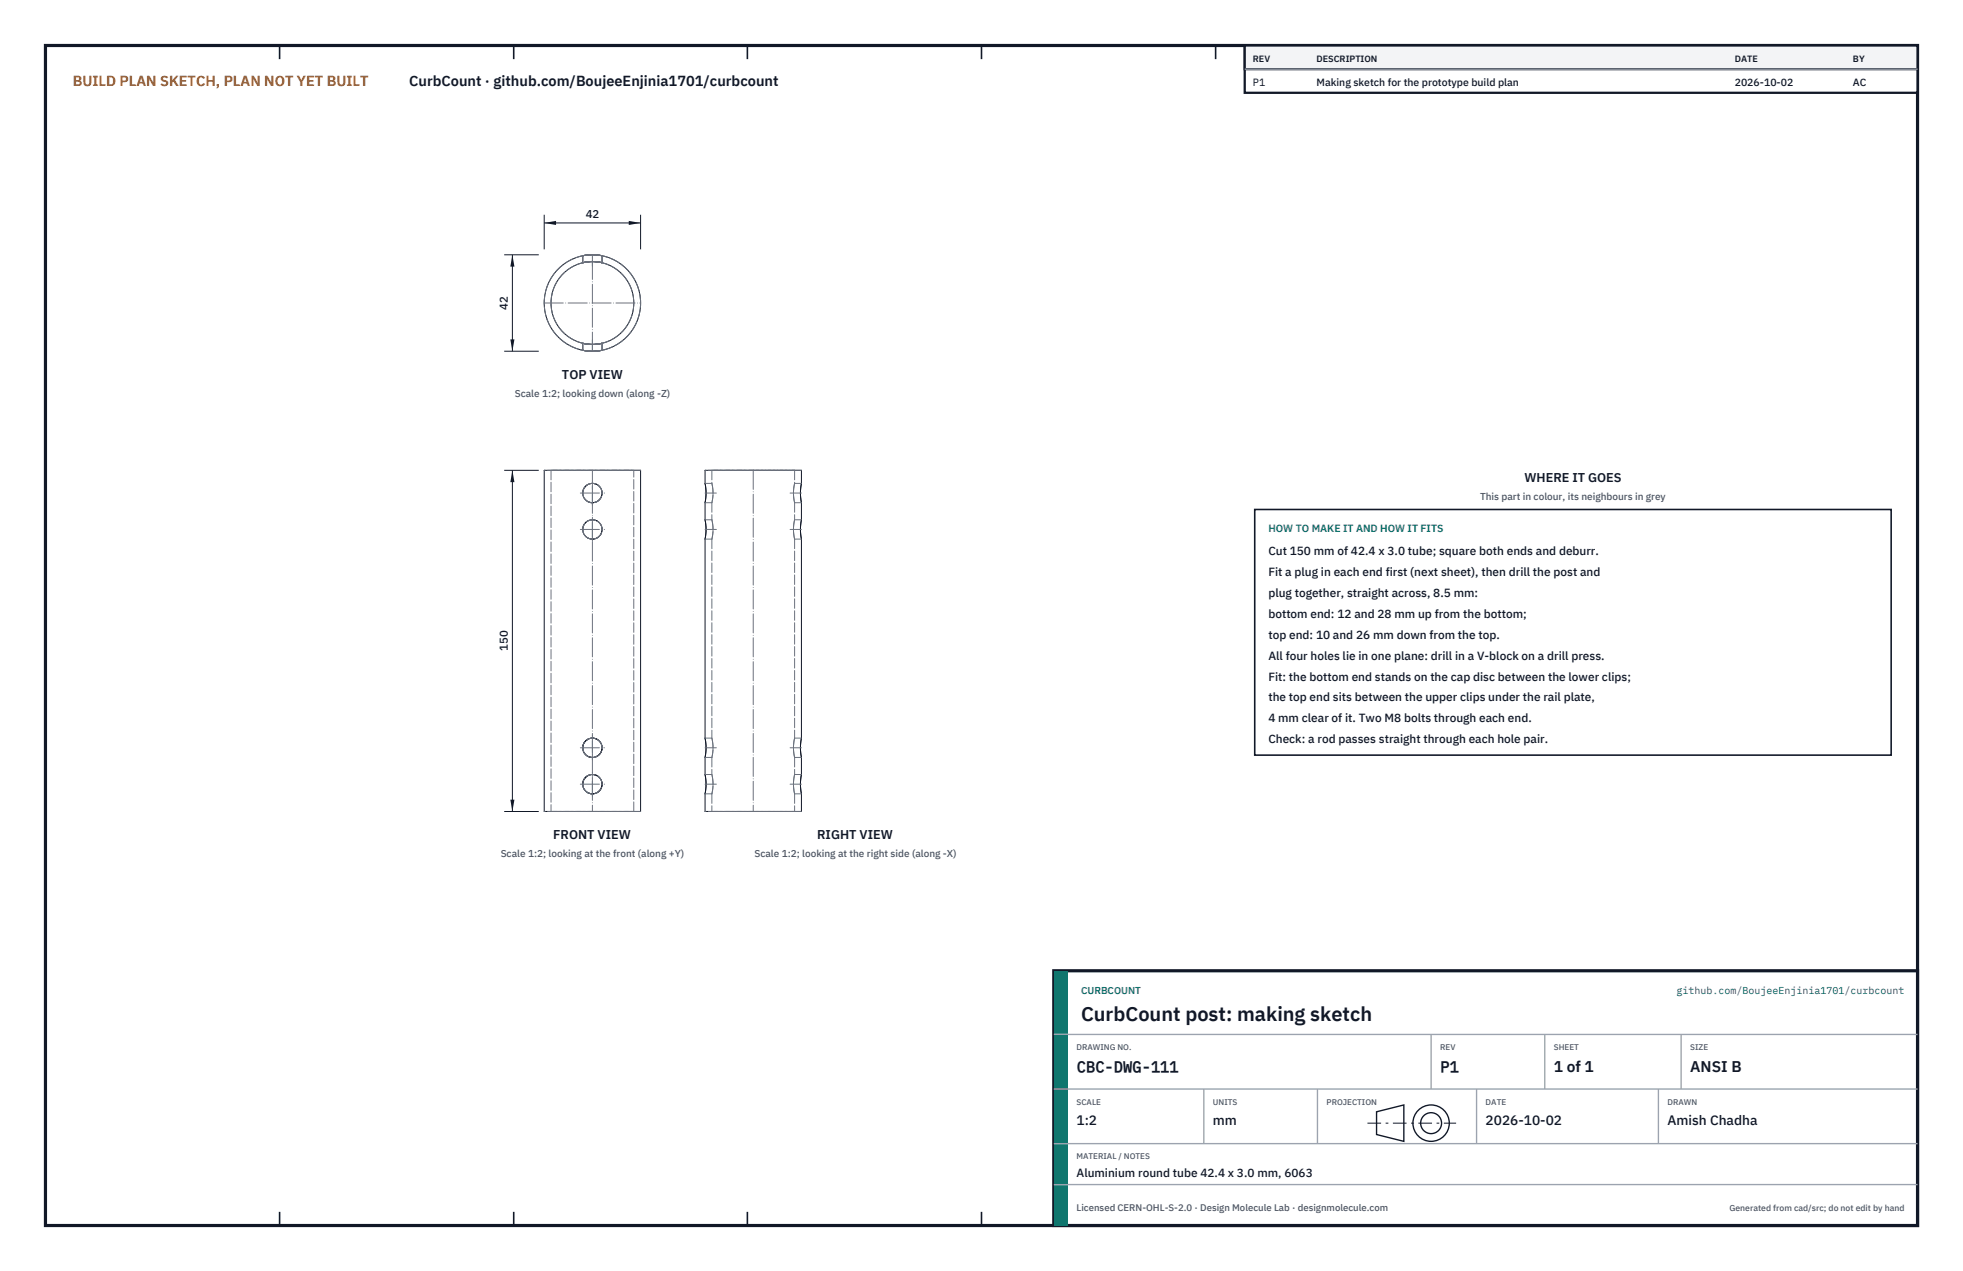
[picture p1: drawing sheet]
<svg xmlns="http://www.w3.org/2000/svg" width="432mm" height="279mm" viewBox="0 0 432 279" stroke-linecap="round" stroke-linejoin="round" font-family="sans-serif">
<path d="M10 10h411.8v259.4h-411.8z" fill="none" stroke="#111827" stroke-width=".7" stroke-linecap="butt"/>
<g fill="none" stroke="#111827" stroke-width=".35">
<path d="M61.5 10v3M113 10v3M164.4 10v3M215.9 10v3M267.4 10v3M318.9 10v3M370.3 10v3M61.5 266.4v3M113 266.4v3M164.4 266.4v3M215.9 266.4v3M267.4 266.4v3"/>
<path d="M318.9 266.4v3M370.3 266.4v3"/>
</g>
<g fill="none" stroke="#111727" stroke-width=".22">
<path d="M128.2 56.2a10.6 10.6 0 0 1 4.2 0M131 57.5l1.4 .3a9.1 9.1 0 0 0-4.2 0l1.4-.3M128.2 77l1.1 .2M129.6 77.2h1.4M129.6 75.7l-1.4-.2a9.1 9.1 0 0 0 4.2 0l-1.4 .2M131 77.2h.1M132.4 77l-1.4 .2M119.7 103.4h21.2v75h-21.2zM129.2 110.2l1.1 .3 .9-.2M129.2 118.2l1.1 .3 .9-.2M129.3 114.5a2.12 2.12 0 0 0-1.1 2M129.3 106.5a2.12 2.12 0 0 0-1.1 2"/>
<path d="M130.1 106.3h.5l.8 .3M130.1 114.3l1.3 .3M131.4 106.6h.1M131.4 114.6h.1M132.4 107.9v.5M132.4 115.9v.5M132.4 108.4a2.12 2.12 0 0 1-1.1 1.9M132.4 116.4a2.13 2.13 0 0 1-1.1 1.9M155.1 106.3a10.6 10.6 0 0 1 0 4.2M155.1 114.3a10.6 10.6 0 0 1 0 4.2M155.1 106.3v-2.9h21.2v2.9M155.1 110.5v3.8"/>
<path d="M155.1 118.5v43.8M176.3 106.3a10.6 10.6 0 0 0 0 4.2M176.3 114.3a10.6 10.6 0 0 0 0 4.2M176.3 110.5v3.8M176.3 118.5v43.8M128.2 164.4h.1M128.2 164.5h.1M128.2 164.2v.1M128.2 164.6l.2 .8 .7 .7M128.2 164.2h.1M128.2 164.1v.1M129.1 166.1l1.1 .4"/>
<path d="M129.1 162.6l-.6 .7-.3 .8M129.1 162.6h.1M129.2 174.2h.1M129.2 174.2l1.1 .3 .9-.2a2.13 2.13 0 0 1-1.9 0M129.2 166.2l1.1 .3 .9-.2M129.3 170.5a2.13 2.13 0 0 0-.2 3.7M129.3 162.5a2.12 2.12 0 0 0-1.1 2M129.3 170.5a2.12 2.12 0 0 0-1.1 2M129.4 170.5h.1M129.5 170.4a2.13 2.13 0 0 1 2.9 2M130 162.3l-.9 .3M130 162.3h.1"/>
<path d="M130.1 162.3l1.3 .3M130.1 170.3l1.3 .3M130.1 162.3h.1M130.2 166.5h.1M130.3 166.5h.1M130.3 162.3h.1M130.4 162.3h.2M130.4 166.5h.1M130.6 162.3a2.12 2.12 0 0 1 1.8 2.1M131.4 162.6h.1M131.4 170.6h.1M132.4 171.9v.5"/>
<path d="M132.4 163.9h.1M132.4 164h.1M132.4 164.2v.1M132.4 164.5a2.13 2.13 0 0 1-1.3 1.8M132.4 164.5h.1M132.4 172.4a2.12 2.12 0 0 1-1.1 1.9M132.4 164.4a2.12 2.12 0 0 1-1.1 1.9M132.4 164.3v.2M155.1 162.3a10.6 10.6 0 0 1 0 4.2M155.1 170.3a10.6 10.6 0 0 1 0 4.2M155.1 174.5v3.9h21.2v-3.9M155.1 166.5v3.8"/>
<path d="M176.3 162.3a10.6 10.6 0 0 0 0 4.2M176.3 170.3a10.6 10.6 0 0 0 0 4.2M176.3 166.5v3.8"/>
<circle cx="130.3" cy="66.6" r="10.6"/>
<circle cx="130.3" cy="66.6" r="9.1"/>
<circle cx="130.3" cy="116.4" r="2.12"/>
<circle cx="130.3" cy="108.4" r="2.12"/>
<circle cx="130.3" cy="172.4" r="2.12"/>
<circle cx="130.3" cy="164.4" r="2.12"/>
</g>
<g fill="none" stroke="#6a7180" stroke-width=".22" stroke-dasharray="2.1 .5">
<path d="M128.2 56.2a10.6 10.6 0 0 1 4.2 0M128.2 57.8a9.1 9.1 0 0 1 4.2 0M128.2 56.2v1.6M129.6 57.5h1.4M132.4 56.2a10.6 10.6 0 0 0-4.2 0M132.4 56.2v1.6M132.4 57.8a9.1 9.1 0 0 0-4.2 0M128.2 77a10.6 10.6 0 0 0 4.2 0M128.2 75.5a9.1 9.1 0 0 0 4.2 0M128.2 75.5v1.5M129.3 77.2h.3M129.6 75.7h1.4"/>
<path d="M131 77.2h.1M132.4 77a10.6 10.6 0 0 1-4.2 0M132.4 75.5v1.5M132.4 75.5a9.1 9.1 0 0 1-4.2 0M121.2 103.4h18.2M121.2 103.4v75M128.2 108.5l.3 1 .7 .7M128.2 116.5l.3 1 .7 .7M130.1 106.3l-.8 .2M130.1 114.3l-.8 .2M131.2 110.3h.1M131.2 118.3h.1"/>
<path d="M131.4 106.6h.1M131.4 114.6h.1M132.4 107.9l-.3-.7-.6-.6M132.4 115.9l-.3-.7-.6-.6M132.4 108.4a2.12 2.12 0 0 0-3.1-1.9 2.12 2.12 0 0 0-.2 3.6 2.12 2.12 0 0 0 3.3-1.5v-.2M132.4 116.4a2.12 2.12 0 0 0-3.1-1.9 2.12 2.12 0 0 0-.2 3.6 2.12 2.12 0 0 0 3.3-1.5v-.2M139.4 103.4h-18.2M140.9 103.4h-21.2M156.6 103.4h9.1M156.6 106.3a9.1 9.1 0 0 1 0 4.2M156.6 110.5l.2-2.1M156.6 114.3a9.1 9.1 0 0 1 0 4.2"/>
<path d="M156.6 118.5l.2-2.1M156.6 106.3h-1.5M156.6 110.5h-1.5M156.6 114.3h-1.5M156.6 118.5h-1.5M156.6 103.4v2.9M156.6 110.5v3.8M156.6 118.5v43.8M156.8 108.4l-.2-2.1M156.8 116.4l-.2-2.1M165.7 103.4h9.1M174.5 108.4l.3-2.1"/>
<path d="M174.5 116.4l.3-2.1M174.8 103.4h-18.2M174.8 106.3a9.1 9.1 0 0 0 0 4.2M174.8 110.5l-.3-2.1M174.8 114.3a9.1 9.1 0 0 0 0 4.2M174.8 118.5l-.3-2.1M174.8 103.4v2.9M174.8 110.5v3.8M174.8 118.5v43.8M176.3 103.4h-21.2M176.3 106.3h-1.5M176.3 110.5h-1.5"/>
<path d="M176.3 114.3h-1.5M176.3 118.5h-1.5M121.2 178.4h18.2M128.2 164.4h.1M128.2 164.3v.1M128.2 164.4v.1M128.2 164.3h.1M128.2 164.2v.1M128.2 164.5v.1M128.2 164.5l.3 1 .7 .7M128.2 172.5l.3 1 .7 .7M128.2 164.2h.1"/>
<path d="M128.2 164.1h.1M129.1 166.1h.1M129.1 162.6h.1M129.1 174.2h.1M129.2 174.2l.1 .1M129.4 174.3h.1M129.4 170.5h-.1M129.5 174.3h.1M129.5 170.4l-.1 .1M130 166.5h.1M130 162.3h.1M130.1 162.3l-.8 .2"/>
<path d="M130.1 170.3l-.8 .2M130.1 162.3h-.1M130.1 162.3h.1M130.2 166.5h.1M130.3 166.5h.1M130.3 162.3h-.2M130.4 162.3h-.1M130.4 162.3h.1M130.4 166.5h.1M130.4 166.5l.7-.2M130.5 170.3h.1M130.6 162.3h.1"/>
<path d="M131.1 174.3h.1M131.2 174.3h.1M131.2 166.3h.1M131.2 162.5h.1M131.3 166.3h.1M131.4 162.6h.1M131.4 170.6h.1M132.4 163.8h.1M132.4 163.9l-.3-.7-.6-.6M132.4 171.9l-.3-.7-.6-.6M132.4 163.9h.1M132.4 164v-.1"/>
<path d="M132.4 164.6v-.1M132.4 164.2v-.2M132.4 164.5h.1M132.4 164.5v-.1M132.4 164.4v-.1M132.4 164.3h.1M132.4 164.4h.1M132.4 172.4a2.12 2.12 0 0 0-3.1-1.9 2.12 2.12 0 0 0-.2 3.6 2.12 2.12 0 0 0 3.3-1.5v-.2M132.4 164.4a2.12 2.12 0 0 0-3.1-1.9 2.12 2.12 0 0 0-.2 3.6 2.12 2.12 0 0 0 3.3-1.5v-.2M139.4 178.4h-18.2M139.4 178.4v-75M140.9 178.4h-21.2"/>
<path d="M156.6 178.4h9.1M156.6 162.3a9.1 9.1 0 0 1 0 4.2M156.6 166.5l.2-2.1M156.6 170.3a9.1 9.1 0 0 1 0 4.2M156.6 174.5l.2-2.1M156.6 162.3h-1.5M156.6 166.5h-1.5M156.6 170.3h-1.5M156.6 174.5h-1.5M156.6 166.5v3.8M156.6 174.5v3.9M156.8 164.4l-.2-2.1"/>
<path d="M156.8 172.4l-.2-2.1M165.7 178.4h9.1M174.5 164.4l.3-2.1M174.5 172.4l.3-2.1M174.8 178.4h-18.2M174.8 162.3a9.1 9.1 0 0 0 0 4.2M174.8 166.5l-.3-2.1M174.8 170.3a9.1 9.1 0 0 0 0 4.2M174.8 174.5l-.3-2.1M174.8 166.5v3.8M174.8 174.5v3.9M176.3 178.4h-21.2"/>
<path d="M176.3 162.3h-1.5M176.3 166.5h-1.5M176.3 170.3h-1.5M176.3 174.5h-1.5"/>
<circle cx="130.3" cy="66.6" r="10.6"/>
<circle cx="130.3" cy="66.6" r="9.1"/>
</g>
<g fill="none" stroke="#6a7180" stroke-width=".22" stroke-dasharray="4.2 .5 0 .5">
<path d="M130.3 56v2.5M119.7 66.6h21.2M130.3 77.2v-21.2M130.3 74.7v2.5M127.7 116.4h5.3M127.7 108.4h5.3M130.3 119v-5.3M130.3 111v-5.3M130.3 103.4v75M157.6 116.4h-2.5M157.6 108.4h-2.5M165.7 103.4v75"/>
<path d="M176.3 116.4h-2.5M176.3 108.4h-2.5M127.7 172.4h5.3M127.7 164.4h5.3M130.3 175v-5.3M130.3 167v-5.3M157.6 172.4h-2.5M157.6 164.4h-2.5M176.3 172.4h-2.5M176.3 164.4h-2.5"/>
</g>
<path d="M119.7 47.2v7.6M119.7 49h21.2M140.9 47.2v7.6" fill="none" stroke="#111827" stroke-width=".22"/>
<path d="M119.7 49l2.6-.4v.9zM138.3 48.6v.9l2.6-.5z" fill="#111827"/>
<path d="M110.9 56h7.6M112.7 56v21.2M110.9 77.2h7.6" fill="none" stroke="#111827" stroke-width=".22"/>
<path d="M112.7 56l-.4 2.6h.9zM112.3 74.6h.9l-.5 2.6z" fill="#111827"/>
<path d="M110.9 103.4h7.6M112.7 103.4v75M110.9 178.4h7.6" fill="none" stroke="#111827" stroke-width=".22"/>
<path d="M112.7 103.4l-.4 2.6h.9zM112.3 175.8h.9l-.5 2.6z" fill="#111827"/>
<path d="M276 112h140v54h-140z" fill="#fff" stroke="#111827" stroke-width=".35"/>
<path d="M273.8 10h148v10.4h-148z" fill="#fff" stroke="#111827" stroke-width=".5"/>
<path d="M273.8 10h148v5.2h-148z" fill="#f3f4f6" stroke="#111827" stroke-width=".5"/>
<path d="M273.8 15.2h148" fill="none" stroke="#9ca3af" stroke-width=".3"/>
<path d="M231.8 213.4h190v56h-190z" fill="#fff" stroke="#111827" stroke-width=".7" stroke-linecap="butt"/>
<path d="M231.8 213.4h3v56h-3z" fill="#0f766e"/>
<path d="M231.8 227.4h190M231.8 239.4h190M264.8 239.4v12M289.8 239.4v12M314.8 227.4v12M324.8 239.4v12M339.8 227.4v12M364.8 239.4v12M369.8 227.4v12M231.8 251.4h190M231.8 260.4h190" fill="none" stroke="#9ca3af" stroke-width=".3"/>
<g fill="none" stroke="#111827" stroke-width=".3">
<path d="M302.8 244.4l6-1.5v8l-6-1.5z"/>
<circle cx="314.8" cy="246.9" r="4"/>
<circle cx="314.8" cy="246.9" r="2.3"/>
</g>
<path d="M300.8 246.9h19.5" fill="none" stroke="#111827" stroke-width=".22" stroke-dasharray="3 1 .6 1" stroke-linecap="butt"/>
<text font-size="4.4" fill="#111827" x="237.8" y="224.4">CurbCount post: making sketch</text>
<g font-size="3.4" fill="#111827">
<text x="236.8" y="235.6">CBC-DWG-111</text>
<text x="316.8" y="235.6">P1</text>
<text x="341.8" y="235.6">1 of 1</text>
<text x="371.8" y="235.6">ANSI B</text>
</g>
<text font-size="3.2" fill="#b45309" x="16" y="19">BUILD PLAN SKETCH, PLAN NOT YET BUILT</text>
<text font-size="3.2" fill="#111827" x="90" y="19">CurbCount · github.com/BoujeeEnjinia1701/curbcount</text>
<g font-size="3" fill="#111827">
<text x="236.8" y="247.2">1:2</text>
<text x="266.8" y="247.2">mm</text>
<text x="326.8" y="247.2">2026-10-02</text>
<text x="366.8" y="247.2">Amish Chadha</text>
</g>
<g font-size="2.8" fill="#111827">
<text x="123.6" y="83.3">TOP VIEW</text>
<text x="335.3" y="106">WHERE IT GOES</text>
<text x="121.7" y="184.5">FRONT VIEW</text>
<text x="179.8" y="184.5">RIGHT VIEW</text>
</g>
<g font-size="2.6" fill="#111827">
<text x="279" y="122">Cut 150 mm of 42.4 x 3.0 tube; square both ends and deburr.</text>
<text x="279" y="126.6">Fit a plug in each end first (next sheet), then drill the post and</text>
<text x="279" y="131.2">plug together, straight across, 8.5 mm:</text>
<text x="279" y="135.8">bottom end: 12 and 28 mm up from the bottom;</text>
<text x="279" y="140.4">top end: 10 and 26 mm down from the top.</text>
<text x="279" y="145">All four holes lie in one plane: drill in a V-block on a drill press.</text>
<text x="279" y="149.6">Fit: the bottom end stands on the cap disc between the lower clips;</text>
<text x="279" y="154.2">the top end sits between the upper clips under the rail plate,</text>
<text x="279" y="158.8">4 mm clear of it. Two M8 bolts through each end.</text>
<text x="279" y="163.4">Check: a rod passes straight through each hole pair.</text>
<text x="236.8" y="258.8">Aluminium round tube 42.4 x 3.0 mm, 6063</text>
</g>
<g font-size="2.5" fill="#111827">
<text x="128.8" y="48">42</text>
<text x="111.7" y="68.1" transform="rotate(-90 111.7 68.1)">42</text>
<text x="111.7" y="143.1" transform="rotate(-90 111.7 143.1)">150</text>
</g>
<g font-size="2.3" fill="#111827">
<text x="275.6" y="18.8">P1</text>
<text x="289.6" y="18.8">Making sketch for the prototype build plan</text>
<text x="381.6" y="18.8">2026-10-02</text>
<text x="407.6" y="18.8">AC</text>
</g>
<text font-size="2.3" fill="#0f766e" x="279" y="117">HOW TO MAKE IT AND HOW IT FITS</text>
<g font-size="2.2" fill="#4b5563">
<text x="113.2" y="87.3">Scale 1:2; looking down (along -Z)</text>
<text x="325.6" y="110">This part in colour, its neighbours in grey</text>
<text x="110.1" y="188.5">Scale 1:2; looking at the front (along +Y)</text>
<text x="165.9" y="188.5">Scale 1:2; looking at the right side (along -X)</text>
</g>
<g font-size="2.2" fill="#0f766e">
<text x="237.8" y="218.4">CURBCOUNT</text>
<text x="368.8" y="218.4">github.com/BoujeeEnjinia1701/curbcount</text>
</g>
<text font-size="2.1" fill="#4b5563" x="236.8" y="266.2">Licensed CERN-OHL-S-2.0 · Design Molecule Lab · designmolecule.com</text>
<g font-size="2" fill="#111827">
<text x="275.6" y="13.6">REV</text>
<text x="289.6" y="13.6">DESCRIPTION</text>
<text x="381.6" y="13.6">DATE</text>
<text x="407.6" y="13.6">BY</text>
</g>
<text font-size="1.9" fill="#4b5563" x="380.4" y="266.2">Generated from cad/src; do not edit by hand</text>
<g font-size="1.8" fill="#4b5563">
<text x="236.8" y="230.8">DRAWING NO.</text>
<text x="316.8" y="230.8">REV</text>
<text x="341.8" y="230.8">SHEET</text>
<text x="371.8" y="230.8">SIZE</text>
<text x="236.8" y="242.8">SCALE</text>
<text x="266.8" y="242.8">UNITS</text>
<text x="291.8" y="242.8">PROJECTION</text>
<text x="326.8" y="242.8">DATE</text>
<text x="366.8" y="242.8">DRAWN</text>
<text x="236.8" y="254.8">MATERIAL / NOTES</text>
</g>
</svg>
